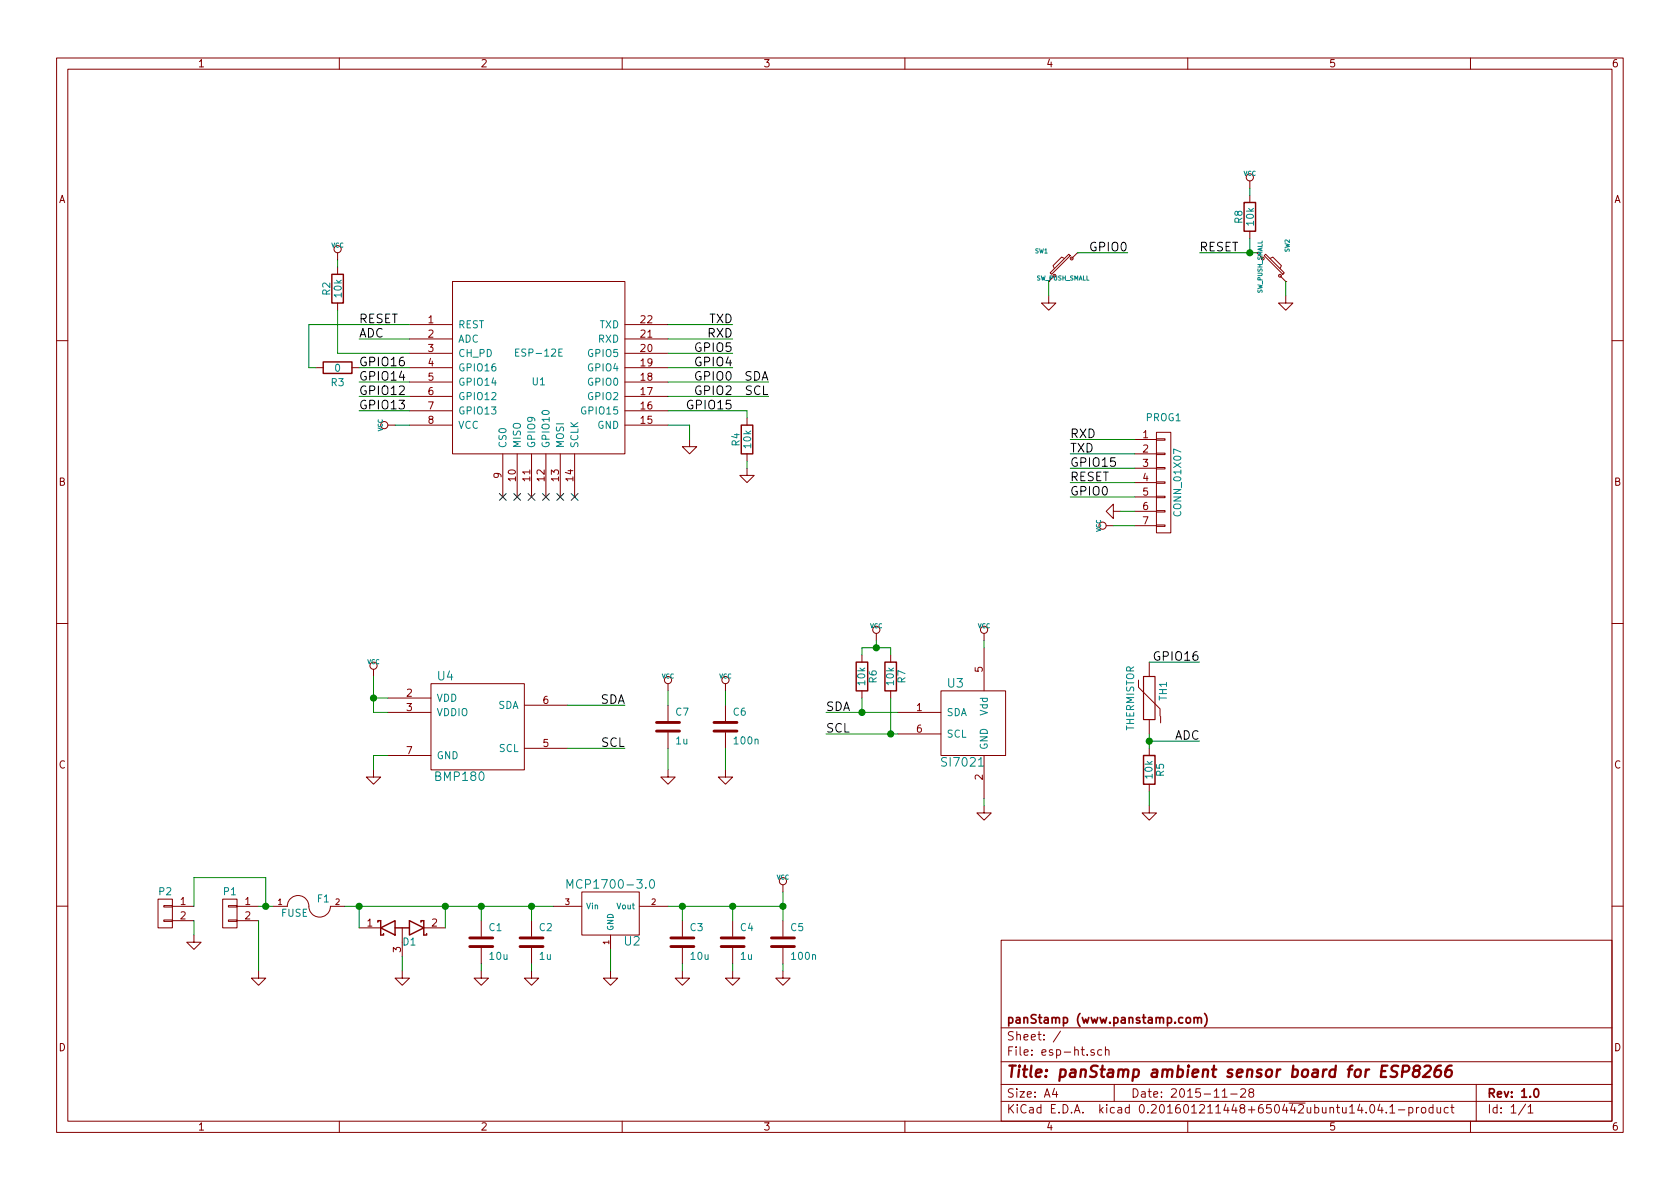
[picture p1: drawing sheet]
EESchema Schematic File Version 2
LIBS:power
LIBS:device
LIBS:transistors
LIBS:conn
LIBS:linear
LIBS:regul
LIBS:74xx
LIBS:cmos4000
LIBS:adc-dac
LIBS:memory
LIBS:xilinx
LIBS:microcontrollers
LIBS:dsp
LIBS:microchip
LIBS:analog_switches
LIBS:motorola
LIBS:texas
LIBS:intel
LIBS:audio
LIBS:interface
LIBS:digital-audio
LIBS:philips
LIBS:display
LIBS:cypress
LIBS:siliconi
LIBS:opto
LIBS:atmel
LIBS:contrib
LIBS:valves
LIBS:atmega8
LIBS:atmel89cxxxx
LIBS:atmel-1
LIBS:atmel-2005
LIBS:avr
LIBS:avr-1
LIBS:avr-2
LIBS:avr-3
LIBS:avr-4
LIBS:hopf
LIBS:rfm-ash
LIBS:mycomponents
LIBS:mcp120-130
LIBS:mcp3304
LIBS:microchip_mcp2120
LIBS:microchip-mcp125x-xxx
LIBS:toshiba
LIBS:ESP8266
LIBS:esp-ht-cache
EELAYER 25 0
EELAYER END
$Descr A4 11693 8268
encoding utf-8
Sheet 1 1
Title "panStamp ambient sensor board for ESP8266"
Date "2015-11-28"
Rev "1.0"
Comp "panStamp (www.panstamp.com)"
Comment1 ""
Comment2 ""
Comment3 ""
Comment4 ""
$EndDescr
Text Label 5350 2750 2    60   ~ 0
SCL
$Comp
L GND #PWR01
U 1 1
P 8950 2050
F 0 "#PWR01" H 8950 2050 30  0001 C CNN
F 1 "GND" H 8950 1980 30  0001 C CNN
F 2 "" H 8950 2050 60  0001 C CNN
F 3 "" H 8950 2050 60  0001 C CNN
	1    8950 2050
	1    0    0    -1  
$EndComp
$Comp
L SW_PUSH_SMALL SW2
U 1 1
P 8850 1850
F 0 "SW2" H 9000 1960 30  0000 C CNN
F 1 "SW_PUSH_SMALL" H 8850 1771 30  0000 C CNN
F 2 "mysmd:switch-tact-noah" H 8850 1850 60  0001 C CNN
F 3 "" H 8850 1850 60  0001 C CNN
	1    8850 1850
	0    1    -1   0   
$EndComp
Text Label 8350 1750 0    60   ~ 0
RESET
$Comp
L GND #PWR02
U 1 1
P 4800 3050
F 0 "#PWR02" H 4800 3050 30  0001 C CNN
F 1 "GND" H 4800 2980 30  0001 C CNN
F 2 "" H 4800 3050 60  0001 C CNN
F 3 "" H 4800 3050 60  0001 C CNN
	1    4800 3050
	1    0    0    -1  
$EndComp
Text Label 5350 2650 2    60   ~ 0
SDA
Text Label 5100 2250 2    60   ~ 0
TXD
Text Label 5100 2350 2    60   ~ 0
RXD
$Comp
L CONN_01X07 PROG1
U 1 1
P 8100 3350
F 0 "PROG1" H 8100 3800 50  0000 C CNN
F 1 "CONN_01X07" V 8200 3350 50  0000 C CNN
F 2 "pinhead:pinhead-1-1X07" H 8100 3350 60  0001 C CNN
F 3 "" H 8100 3350 60  0000 C CNN
	1    8100 3350
	1    0    0    -1  
$EndComp
Text Label 7450 3050 0    60   ~ 0
RXD
Text Label 7450 3150 0    60   ~ 0
TXD
$Comp
L GND #PWR03
U 1 1
P 7800 3550
F 0 "#PWR03" H 7800 3550 30  0001 C CNN
F 1 "GND" H 7800 3480 30  0001 C CNN
F 2 "" H 7800 3550 60  0001 C CNN
F 3 "" H 7800 3550 60  0001 C CNN
	1    7800 3550
	0    1    1    0   
$EndComp
Text Label 5100 2650 2    60   ~ 0
GPIO0
$Comp
L ESP-12E U1
U 1 1
P 3750 2550
F 0 "U1" H 3750 2450 50  0000 C CNN
F 1 "ESP-12E" H 3750 2650 50  0000 C CNN
F 2 "ESP8266:ESP-12E" H 3750 2550 50  0001 C CNN
F 3 "" H 3750 2550 50  0001 C CNN
	1    3750 2550
	1    0    0    -1  
$EndComp
Text Label 5100 2750 2    60   ~ 0
GPIO2
Text Label 5100 2850 2    60   ~ 0
GPIO15
$Comp
L SI7021 U3
U 1 1
P 6800 5050
F 0 "U3" H 6650 5350 60  0000 C CNN
F 1 "SI7021" H 6700 4800 60  0000 C CNN
F 2 "mysmd:DFN-6" H 6850 5000 60  0001 C CNN
F 3 "" H 6850 5000 60  0000 C CNN
	1    6800 5050
	1    0    0    -1  
$EndComp
$Comp
L GND #PWR04
U 1 1
P 6850 5600
F 0 "#PWR04" H 6850 5600 30  0001 C CNN
F 1 "GND" H 6850 5530 30  0001 C CNN
F 2 "" H 6850 5600 60  0001 C CNN
F 3 "" H 6850 5600 60  0001 C CNN
	1    6850 5600
	1    0    0    -1  
$EndComp
Text Label 5750 5100 0    60   ~ 0
SCL
Text Label 5750 4950 0    60   ~ 0
SDA
$Comp
L R R6
U 1 1
P 6000 4700
F 0 "R6" V 6080 4700 50  0000 C CNN
F 1 "10k" V 6000 4700 50  0000 C CNN
F 2 "mysmd:SM0603S" V 5930 4700 30  0001 C CNN
F 3 "" H 6000 4700 30  0000 C CNN
	1    6000 4700
	1    0    0    -1  
$EndComp
$Comp
L R R7
U 1 1
P 6200 4700
F 0 "R7" V 6280 4700 50  0000 C CNN
F 1 "10k" V 6200 4700 50  0000 C CNN
F 2 "mysmd:SM0603S" V 6130 4700 30  0001 C CNN
F 3 "" H 6200 4700 30  0000 C CNN
	1    6200 4700
	1    0    0    -1  
$EndComp
$Comp
L GND #PWR05
U 1 1
P 7300 2050
F 0 "#PWR05" H 7300 2050 30  0001 C CNN
F 1 "GND" H 7300 1980 30  0001 C CNN
F 2 "" H 7300 2050 60  0001 C CNN
F 3 "" H 7300 2050 60  0001 C CNN
	1    7300 2050
	1    0    0    -1  
$EndComp
$Comp
L SW_PUSH_SMALL SW1
U 1 1
P 7400 1850
F 0 "SW1" H 7550 1960 30  0000 C CNN
F 1 "SW_PUSH_SMALL" H 7400 1771 30  0000 C CNN
F 2 "mysmd:switch-tact-noah" H 7400 1850 60  0001 C CNN
F 3 "" H 7400 1850 60  0001 C CNN
	1    7400 1850
	-1   0    0    -1  
$EndComp
Text Label 7850 1750 2    60   ~ 0
GPIO0
Text Label 5100 2450 2    60   ~ 0
GPIO5
Text Label 5100 2550 2    60   ~ 0
GPIO4
$Comp
L R R2
U 1 1
P 2350 2000
F 0 "R2" V 2430 2000 50  0000 C CNN
F 1 "10k" V 2350 2000 50  0000 C CNN
F 2 "mysmd:SM0603S" H 2350 2000 60  0001 C CNN
F 3 "" H 2350 2000 60  0001 C CNN
	1    2350 2000
	-1   0    0    1   
$EndComp
Text Label 2500 2350 0    60   ~ 0
ADC
Text Label 2500 2250 0    60   ~ 0
RESET
$Comp
L R R8
U 1 1
P 8700 1500
F 0 "R8" V 8780 1500 50  0000 C CNN
F 1 "10k" V 8700 1500 50  0000 C CNN
F 2 "mysmd:SM0603S" H 8700 1500 60  0001 C CNN
F 3 "" H 8700 1500 60  0001 C CNN
	1    8700 1500
	-1   0    0    1   
$EndComp
$Comp
L R R4
U 1 1
P 5200 3050
F 0 "R4" V 5280 3050 50  0000 C CNN
F 1 "10k" V 5200 3050 50  0000 C CNN
F 2 "mysmd:SM0603S" H 5200 3050 60  0001 C CNN
F 3 "" H 5200 3050 60  0001 C CNN
	1    5200 3050
	-1   0    0    1   
$EndComp
$Comp
L GND #PWR06
U 1 1
P 5200 3250
F 0 "#PWR06" H 5200 3250 30  0001 C CNN
F 1 "GND" H 5200 3180 30  0001 C CNN
F 2 "" H 5200 3250 60  0001 C CNN
F 3 "" H 5200 3250 60  0001 C CNN
	1    5200 3250
	1    0    0    -1  
$EndComp
$Comp
L GND #PWR07
U 1 1
P 5050 5350
F 0 "#PWR07" H 5050 5350 30  0001 C CNN
F 1 "GND" H 5050 5280 30  0001 C CNN
F 2 "" H 5050 5350 60  0001 C CNN
F 3 "" H 5050 5350 60  0001 C CNN
	1    5050 5350
	1    0    0    -1  
$EndComp
$Comp
L C C6
U 1 1
P 5050 5050
F 0 "C6" H 5100 5150 50  0000 L CNN
F 1 "100n" H 5100 4950 50  0000 L CNN
F 2 "mysmd:SM0603S" H 5050 5050 60  0001 C CNN
F 3 "" H 5050 5050 60  0001 C CNN
	1    5050 5050
	1    0    0    -1  
$EndComp
NoConn ~ 3500 3450
NoConn ~ 3600 3450
NoConn ~ 3700 3450
NoConn ~ 3800 3450
NoConn ~ 3900 3450
NoConn ~ 4000 3450
Text Label 2500 2850 0    60   ~ 0
GPIO13
Text Label 2500 2750 0    60   ~ 0
GPIO12
Text Label 2500 2650 0    60   ~ 0
GPIO14
Text Label 2500 2550 0    60   ~ 0
GPIO16
$Comp
L MCP1702 U2
U 1 1
P 4250 6350
F 0 "U2" H 4400 6154 60  0000 C CNN
F 1 "MCP1700-3.0" H 4250 6550 60  0000 C CNN
F 2 "libcms:SOT23" H 4250 6350 60  0001 C CNN
F 3 "" H 4250 6350 60  0000 C CNN
	1    4250 6350
	1    0    0    -1  
$EndComp
$Comp
L GND #PWR08
U 1 1
P 3700 6750
F 0 "#PWR08" H 3700 6750 30  0001 C CNN
F 1 "GND" H 3700 6680 30  0001 C CNN
F 2 "" H 3700 6750 60  0001 C CNN
F 3 "" H 3700 6750 60  0001 C CNN
	1    3700 6750
	1    0    0    -1  
$EndComp
$Comp
L C C2
U 1 1
P 3700 6550
F 0 "C2" H 3750 6650 50  0000 L CNN
F 1 "1u" H 3750 6450 50  0000 L CNN
F 2 "mysmd:SM0603S" H 3700 6550 60  0001 C CNN
F 3 "" H 3700 6550 60  0001 C CNN
	1    3700 6550
	1    0    0    -1  
$EndComp
$Comp
L GND #PWR09
U 1 1
P 4250 6750
F 0 "#PWR09" H 4250 6750 30  0001 C CNN
F 1 "GND" H 4250 6680 30  0001 C CNN
F 2 "" H 4250 6750 60  0001 C CNN
F 3 "" H 4250 6750 60  0001 C CNN
	1    4250 6750
	1    0    0    -1  
$EndComp
$Comp
L VCC #PWR010
U 1 1
P 5450 6200
F 0 "#PWR010" H 5450 6300 30  0001 C CNN
F 1 "VCC" H 5450 6300 30  0000 C CNN
F 2 "" H 5450 6200 60  0000 C CNN
F 3 "" H 5450 6200 60  0000 C CNN
	1    5450 6200
	1    0    0    -1  
$EndComp
$Comp
L GND #PWR011
U 1 1
P 3350 6750
F 0 "#PWR011" H 3350 6750 30  0001 C CNN
F 1 "GND" H 3350 6680 30  0001 C CNN
F 2 "" H 3350 6750 60  0001 C CNN
F 3 "" H 3350 6750 60  0001 C CNN
	1    3350 6750
	1    0    0    -1  
$EndComp
$Comp
L C C1
U 1 1
P 3350 6550
F 0 "C1" H 3400 6650 50  0000 L CNN
F 1 "10u" H 3400 6450 50  0000 L CNN
F 2 "mysmd:SM0603S" H 3350 6550 60  0001 C CNN
F 3 "" H 3350 6550 60  0001 C CNN
	1    3350 6550
	1    0    0    -1  
$EndComp
$Comp
L GND #PWR012
U 1 1
P 5100 6750
F 0 "#PWR012" H 5100 6750 30  0001 C CNN
F 1 "GND" H 5100 6680 30  0001 C CNN
F 2 "" H 5100 6750 60  0001 C CNN
F 3 "" H 5100 6750 60  0001 C CNN
	1    5100 6750
	1    0    0    -1  
$EndComp
$Comp
L C C4
U 1 1
P 5100 6550
F 0 "C4" H 5150 6650 50  0000 L CNN
F 1 "1u" H 5150 6450 50  0000 L CNN
F 2 "mysmd:SM0603S" H 5100 6550 60  0001 C CNN
F 3 "" H 5100 6550 60  0001 C CNN
	1    5100 6550
	1    0    0    -1  
$EndComp
$Comp
L GND #PWR013
U 1 1
P 4750 6750
F 0 "#PWR013" H 4750 6750 30  0001 C CNN
F 1 "GND" H 4750 6680 30  0001 C CNN
F 2 "" H 4750 6750 60  0001 C CNN
F 3 "" H 4750 6750 60  0001 C CNN
	1    4750 6750
	1    0    0    -1  
$EndComp
$Comp
L C C3
U 1 1
P 4750 6550
F 0 "C3" H 4800 6650 50  0000 L CNN
F 1 "10u" H 4800 6450 50  0000 L CNN
F 2 "mysmd:SM0603S" H 4750 6550 60  0001 C CNN
F 3 "" H 4750 6550 60  0001 C CNN
	1    4750 6550
	1    0    0    -1  
$EndComp
$Comp
L C C5
U 1 1
P 5450 6550
F 0 "C5" H 5500 6650 50  0000 L CNN
F 1 "100n" H 5500 6450 50  0000 L CNN
F 2 "mysmd:SM0603S" H 5450 6550 60  0001 C CNN
F 3 "" H 5450 6550 60  0001 C CNN
	1    5450 6550
	1    0    0    -1  
$EndComp
$Comp
L GND #PWR014
U 1 1
P 5450 6750
F 0 "#PWR014" H 5450 6750 30  0001 C CNN
F 1 "GND" H 5450 6680 30  0001 C CNN
F 2 "" H 5450 6750 60  0001 C CNN
F 3 "" H 5450 6750 60  0001 C CNN
	1    5450 6750
	1    0    0    -1  
$EndComp
$Comp
L CONN_01X02 P1
U 1 1
P 1600 6350
F 0 "P1" H 1600 6500 50  0000 C CNN
F 1 "CONN_01X02" V 1700 6350 50  0001 C CNN
F 2 "myconnectors:terminal_block_5mm_2P" H 1600 6350 60  0001 C CNN
F 3 "" H 1600 6350 60  0000 C CNN
	1    1600 6350
	-1   0    0    -1  
$EndComp
$Comp
L GND #PWR015
U 1 1
P 1800 6750
F 0 "#PWR015" H 1800 6750 30  0001 C CNN
F 1 "GND" H 1800 6680 30  0001 C CNN
F 2 "" H 1800 6750 60  0000 C CNN
F 3 "" H 1800 6750 60  0000 C CNN
	1    1800 6750
	1    0    0    -1  
$EndComp
$Comp
L R R3
U 1 1
P 2350 2550
F 0 "R3" V 2250 2550 50  0000 C CNN
F 1 "0" V 2350 2550 50  0000 C CNN
F 2 "mysmd:SM0603S" H 2350 2550 60  0001 C CNN
F 3 "" H 2350 2550 60  0001 C CNN
	1    2350 2550
	0    -1   -1   0   
$EndComp
$Comp
L VCC #PWR017
U 1 1
P 2350 1800
F 0 "#PWR017" H 2350 1900 30  0001 C CNN
F 1 "VCC" H 2350 1900 30  0000 C CNN
F 2 "" H 2350 1800 60  0000 C CNN
F 3 "" H 2350 1800 60  0000 C CNN
	1    2350 1800
	1    0    0    -1  
$EndComp
$Comp
L VCC #PWR018
U 1 1
P 7750 3650
F 0 "#PWR018" H 7750 3750 30  0001 C CNN
F 1 "VCC" H 7750 3750 30  0000 C CNN
F 2 "" H 7750 3650 60  0000 C CNN
F 3 "" H 7750 3650 60  0000 C CNN
	1    7750 3650
	0    -1   -1   0   
$EndComp
$Comp
L VCC #PWR019
U 1 1
P 6850 4450
F 0 "#PWR019" H 6850 4550 30  0001 C CNN
F 1 "VCC" H 6850 4550 30  0000 C CNN
F 2 "" H 6850 4450 60  0000 C CNN
F 3 "" H 6850 4450 60  0000 C CNN
	1    6850 4450
	1    0    0    -1  
$EndComp
$Comp
L VCC #PWR020
U 1 1
P 5050 4800
F 0 "#PWR020" H 5050 4900 30  0001 C CNN
F 1 "VCC" H 5050 4900 30  0000 C CNN
F 2 "" H 5050 4800 60  0000 C CNN
F 3 "" H 5050 4800 60  0000 C CNN
	1    5050 4800
	1    0    0    -1  
$EndComp
$Comp
L VCC #PWR021
U 1 1
P 6100 4450
F 0 "#PWR021" H 6100 4550 30  0001 C CNN
F 1 "VCC" H 6100 4550 30  0000 C CNN
F 2 "" H 6100 4450 60  0000 C CNN
F 3 "" H 6100 4450 60  0000 C CNN
	1    6100 4450
	1    0    0    -1  
$EndComp
$Comp
L VCC #PWR022
U 1 1
P 8700 1300
F 0 "#PWR022" H 8700 1400 30  0001 C CNN
F 1 "VCC" H 8700 1400 30  0000 C CNN
F 2 "" H 8700 1300 60  0000 C CNN
F 3 "" H 8700 1300 60  0000 C CNN
	1    8700 1300
	1    0    0    -1  
$EndComp
$Comp
L VCC #PWR023
U 1 1
P 2750 2950
F 0 "#PWR023" H 2750 3050 30  0001 C CNN
F 1 "VCC" H 2750 3050 30  0000 C CNN
F 2 "" H 2750 2950 60  0000 C CNN
F 3 "" H 2750 2950 60  0000 C CNN
	1    2750 2950
	0    -1   -1   0   
$EndComp
$Comp
L FUSE F1
U 1 1
P 2150 6300
F 0 "F1" H 2250 6350 50  0000 C CNN
F 1 "FUSE" H 2050 6250 50  0000 C CNN
F 2 "libcms:SM0805" H 2150 6300 60  0001 C CNN
F 3 "" H 2150 6300 60  0000 C CNN
	1    2150 6300
	1    0    0    -1  
$EndComp
Text Label 7450 3350 0    60   ~ 0
RESET
Text Label 7450 3450 0    60   ~ 0
GPIO0
Text Label 7450 3250 0    60   ~ 0
GPIO15
$Comp
L THERMISTOR TH1
U 1 1
P 8000 4850
F 0 "TH1" V 8100 4900 50  0000 C CNN
F 1 "THERMISTOR" V 7900 4850 50  0000 C BNN
F 2 "mysmd:SM0603S" H 8000 4850 60  0001 C CNN
F 3 "" H 8000 4850 60  0000 C CNN
	1    8000 4850
	1    0    0    -1  
$EndComp
$Comp
L R R5
U 1 1
P 8000 5350
F 0 "R5" V 8080 5350 50  0000 C CNN
F 1 "10k" V 8000 5350 50  0000 C CNN
F 2 "mysmd:SM0603S" V 7930 5350 30  0001 C CNN
F 3 "" H 8000 5350 30  0000 C CNN
	1    8000 5350
	1    0    0    -1  
$EndComp
$Comp
L GND #PWR024
U 1 1
P 8000 5600
F 0 "#PWR024" H 8000 5600 30  0001 C CNN
F 1 "GND" H 8000 5530 30  0001 C CNN
F 2 "" H 8000 5600 60  0001 C CNN
F 3 "" H 8000 5600 60  0001 C CNN
	1    8000 5600
	1    0    0    -1  
$EndComp
Text Label 8350 4600 2    60   ~ 0
GPIO16
Text Label 8350 5150 2    60   ~ 0
ADC
$Comp
L D_Schottky_x2_ACom_KKA D1
U 1 1
P 2800 6450
F 0 "D1" H 2850 6350 50  0000 C CNN
F 1 "D_Schottky_x2_ACom_KKA" H 2800 6550 50  0001 C CNN
F 2 "mysmd:SOT23" H 2800 6450 60  0001 C CNN
F 3 "" H 2800 6450 60  0000 C CNN
	1    2800 6450
	1    0    0    -1  
$EndComp
$Comp
L GND #PWR025
U 1 1
P 2800 6750
F 0 "#PWR025" H 2800 6750 30  0001 C CNN
F 1 "GND" H 2800 6680 30  0001 C CNN
F 2 "" H 2800 6750 60  0001 C CNN
F 3 "" H 2800 6750 60  0001 C CNN
	1    2800 6750
	1    0    0    -1  
$EndComp
$Comp
L CONN_01X02 P2
U 1 1
P 1150 6350
F 0 "P2" H 1150 6500 50  0000 C CNN
F 1 "CONN_01X02" V 1250 6350 50  0001 C CNN
F 2 "pinhead:pinhead-1-1X02" H 1150 6350 60  0001 C CNN
F 3 "" H 1150 6350 60  0000 C CNN
	1    1150 6350
	-1   0    0    -1  
$EndComp
$Comp
L GND #PWR026
U 1 1
P 1350 6500
F 0 "#PWR026" H 1350 6500 30  0001 C CNN
F 1 "GND" H 1350 6430 30  0001 C CNN
F 2 "" H 1350 6500 60  0000 C CNN
F 3 "" H 1350 6500 60  0000 C CNN
	1    1350 6500
	1    0    0    -1  
$EndComp
$Comp
L BMP180 U4
U 1 1
P 3300 5050
F 0 "U4" H 3100 5400 60  0000 C CNN
F 1 "BMP180" H 3200 4700 60  0000 C CNN
F 2 "mysmd:BMP180" H 3300 5050 60  0001 C CNN
F 3 "" H 3300 5050 60  0000 C CNN
	1    3300 5050
	1    0    0    -1  
$EndComp
Text Label 4350 5200 2    60   ~ 0
SCL
Text Label 4350 4900 2    60   ~ 0
SDA
$Comp
L VCC #PWR027
U 1 1
P 2600 4700
F 0 "#PWR027" H 2600 4800 30  0001 C CNN
F 1 "VCC" H 2600 4800 30  0000 C CNN
F 2 "" H 2600 4700 60  0000 C CNN
F 3 "" H 2600 4700 60  0000 C CNN
	1    2600 4700
	1    0    0    -1  
$EndComp
$Comp
L GND #PWR028
U 1 1
P 2600 5350
F 0 "#PWR028" H 2600 5350 30  0001 C CNN
F 1 "GND" H 2600 5280 30  0001 C CNN
F 2 "" H 2600 5350 60  0001 C CNN
F 3 "" H 2600 5350 60  0001 C CNN
	1    2600 5350
	1    0    0    -1  
$EndComp
$Comp
L GND #PWR031
U 1 1
P 4650 5350
F 0 "#PWR031" H 4650 5350 30  0001 C CNN
F 1 "GND" H 4650 5280 30  0001 C CNN
F 2 "" H 4650 5350 60  0001 C CNN
F 3 "" H 4650 5350 60  0001 C CNN
	1    4650 5350
	1    0    0    -1  
$EndComp
$Comp
L C C7
U 1 1
P 4650 5050
F 0 "C7" H 4700 5150 50  0000 L CNN
F 1 "1u" H 4700 4950 50  0000 L CNN
F 2 "mysmd:SM0603S" H 4650 5050 60  0001 C CNN
F 3 "" H 4650 5050 60  0001 C CNN
	1    4650 5050
	1    0    0    -1  
$EndComp
$Comp
L VCC #PWR032
U 1 1
P 4650 4800
F 0 "#PWR032" H 4650 4900 30  0001 C CNN
F 1 "VCC" H 4650 4900 30  0000 C CNN
F 2 "" H 4650 4800 60  0000 C CNN
F 3 "" H 4650 4800 60  0000 C CNN
	1    4650 4800
	1    0    0    -1  
$EndComp
Wire Wire Line
	2150 2550 2150 2250
Wire Wire Line
	4650 4800 4650 4900
Wire Wire Line
	4650 5200 4650 5350
Wire Wire Line
	2600 5250 2600 5350
Wire Wire Line
	2700 5250 2600 5250
Connection ~ 2600 4850
Wire Wire Line
	2700 4850 2600 4850
Wire Wire Line
	2600 4950 2600 4850
Wire Wire Line
	2600 4850 2600 4700
Wire Wire Line
	2700 4950 2600 4950
Wire Wire Line
	3950 5200 4350 5200
Wire Wire Line
	3950 4900 4350 4900
Connection ~ 1850 6300
Wire Wire Line
	1850 6100 1850 6300
Wire Wire Line
	1350 6100 1850 6100
Wire Wire Line
	1350 6300 1350 6100
Wire Wire Line
	1350 6400 1350 6500
Connection ~ 3100 6300
Wire Wire Line
	3100 6450 3100 6300
Connection ~ 2500 6300
Wire Wire Line
	2500 6450 2500 6300
Wire Wire Line
	2800 6650 2800 6750
Wire Wire Line
	8000 4600 8350 4600
Connection ~ 8000 5150
Wire Wire Line
	8000 5150 8350 5150
Wire Wire Line
	8000 5200 8000 5150
Wire Wire Line
	8000 5150 8000 5100
Wire Wire Line
	8000 5500 8000 5600
Wire Wire Line
	5200 2850 4650 2850
Wire Wire Line
	7900 3050 7450 3050
Wire Wire Line
	7900 3350 7450 3350
Wire Wire Line
	7900 3450 7450 3450
Wire Wire Line
	1900 6300 1850 6300
Wire Wire Line
	1850 6300 1800 6300
Wire Wire Line
	3350 6400 3350 6300
Wire Wire Line
	2350 2450 2350 2150
Wire Wire Line
	2850 2450 2350 2450
Wire Wire Line
	2150 2550 2200 2550
Wire Wire Line
	2500 2850 2850 2850
Wire Wire Line
	2850 2750 2500 2750
Wire Wire Line
	2850 2650 2500 2650
Wire Wire Line
	2850 2550 2500 2550
Wire Wire Line
	1800 6400 1800 6750
Wire Wire Line
	4750 6400 4750 6300
Connection ~ 5100 6300
Wire Wire Line
	5100 6400 5100 6300
Connection ~ 5450 6300
Connection ~ 4750 6300
Wire Wire Line
	5450 6750 5450 6700
Wire Wire Line
	4750 6750 4750 6700
Wire Wire Line
	5100 6750 5100 6700
Connection ~ 3350 6300
Wire Wire Line
	3350 6750 3350 6700
Wire Wire Line
	5450 6200 5450 6300
Wire Wire Line
	5450 6300 5450 6400
Wire Wire Line
	4650 6300 4750 6300
Wire Wire Line
	4750 6300 5100 6300
Wire Wire Line
	5100 6300 5450 6300
Wire Wire Line
	4250 6750 4250 6600
Connection ~ 3700 6300
Wire Wire Line
	3700 6300 3700 6400
Wire Wire Line
	2400 6300 2500 6300
Wire Wire Line
	2500 6300 3100 6300
Wire Wire Line
	3100 6300 3350 6300
Wire Wire Line
	3350 6300 3700 6300
Wire Wire Line
	3700 6300 3850 6300
Wire Wire Line
	3700 6750 3700 6700
Wire Wire Line
	5050 4800 5050 4900
Wire Wire Line
	5050 5200 5050 5350
Wire Wire Line
	7900 3650 7750 3650
Wire Wire Line
	7900 3550 7800 3550
Wire Wire Line
	5200 3200 5200 3250
Wire Wire Line
	5200 2850 5200 2900
Wire Wire Line
	8700 1300 8700 1350
Connection ~ 8700 1750
Wire Wire Line
	8700 1650 8700 1750
Wire Wire Line
	8750 1750 8700 1750
Wire Wire Line
	8700 1750 8350 1750
Wire Wire Line
	2150 2250 2850 2250
Wire Wire Line
	2850 2350 2500 2350
Wire Wire Line
	2350 1850 2350 1800
Wire Wire Line
	7500 1750 7850 1750
Wire Wire Line
	7300 1950 7300 2050
Connection ~ 6100 4500
Wire Wire Line
	6100 4450 6100 4500
Wire Wire Line
	6200 4500 6200 4550
Wire Wire Line
	6000 4500 6100 4500
Wire Wire Line
	6100 4500 6200 4500
Wire Wire Line
	6000 4550 6000 4500
Connection ~ 6000 4950
Wire Wire Line
	6000 4850 6000 4950
Connection ~ 6200 5100
Wire Wire Line
	6200 4850 6200 5100
Wire Wire Line
	6850 5600 6850 5550
Wire Wire Line
	5750 5100 6200 5100
Wire Wire Line
	6200 5100 6250 5100
Wire Wire Line
	5750 4950 6000 4950
Wire Wire Line
	6000 4950 6250 4950
Wire Wire Line
	6850 4500 6850 4450
Wire Wire Line
	4800 2950 4800 3050
Wire Wire Line
	4650 2950 4800 2950
Wire Wire Line
	2850 2950 2750 2950
Wire Wire Line
	4650 2750 5350 2750
Wire Wire Line
	4650 2650 5350 2650
Wire Wire Line
	4650 2250 5100 2250
Wire Wire Line
	4650 2350 5100 2350
Wire Wire Line
	4650 2450 5100 2450
Wire Wire Line
	4650 2550 5100 2550
Wire Wire Line
	7900 3150 7450 3150
Wire Wire Line
	7900 3250 7450 3250
Wire Wire Line
	8950 1950 8950 2050
$EndSCHEMATC
